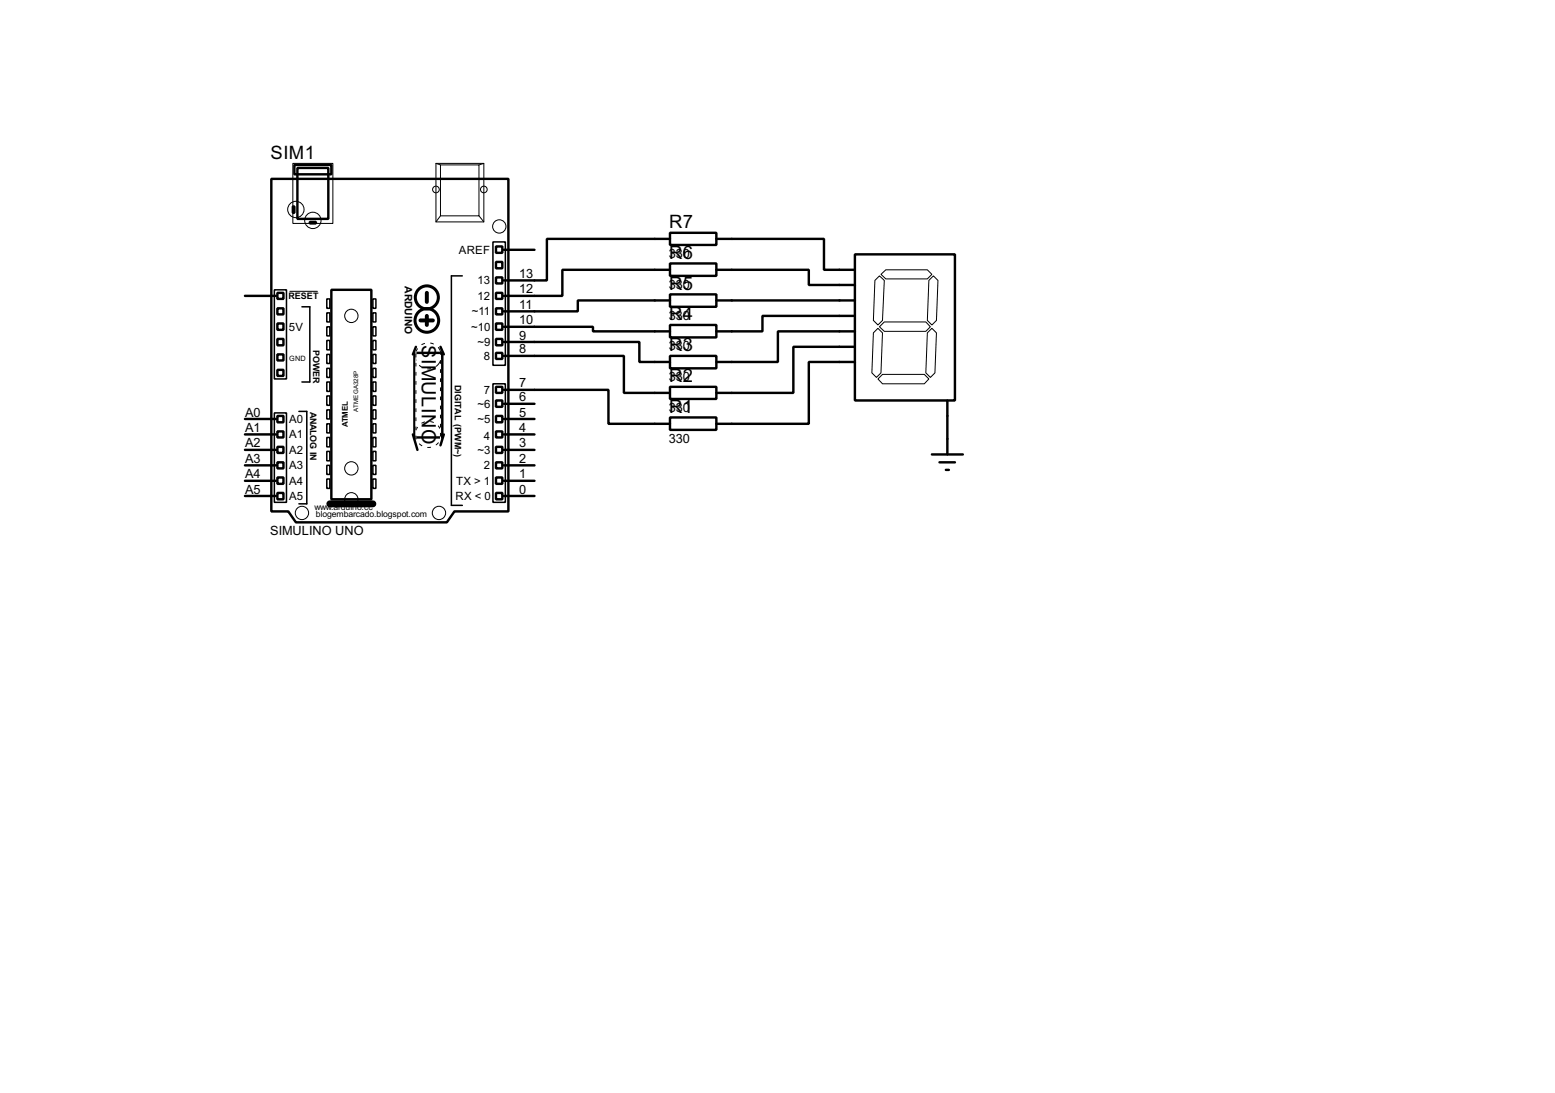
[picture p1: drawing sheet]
<svg xmlns="http://www.w3.org/2000/svg" width="256mm" height="180mm" viewBox="0 0 256 180" stroke-linecap="round" stroke-linejoin="round" font-family="sans-serif">
<g fill="none" stroke="#000" stroke-width=".4">
<path d="M44.8 29.5h39.1v54.9h-8.9l-1.3 1.8h-24.9l-1.2-1.8h-2.8zM48.3 34.1h.3v1h-.3zM48.6 27.2h6.1v1.6h-6.1zM49.1 27.7h5.1v8.4h-5.1zM51.1 36.6h1v.3h-1zM110.5 38.4h7.7v2h-7.7zM110.5 39.4h-20.3v6.9h-7.1M118.2 39.4h17.7v5.1h5.1M40.4 48.8h5.1M45.8 50.9h1v1h-1zM45.8 55.9h1v1.1h-1zM45.8 58.5h1v1h-1z"/>
<path d="M45.8 53.4h1v1h-1zM45.8 48.3h1v1h-1zM54.7 47.8h6.6v34.6h-6.6zM68.4 58.2h4.6v14h-4.6zM68.6 57.2l-.5 1.3M72.7 57.2l.5 1.3M81.8 40.7h1.1v1h-1.1zM81.8 45.8h1.1v1h-1.1zM81.8 48.3h1.1v1h-1.1zM81.8 50.9h1.1v1h-1.1zM81.8 53.4h1.1v1h-1.1zM81.8 55.9h1.1v1.1h-1.1z"/>
<path d="M81.8 43.2h1.1v1.1h-1.1zM81.8 58.2h1.1v1h-1.1zM83.1 58.7h19.8v6.1h7.6M83.1 56.4h22.4v3.3h5M83.1 53.9h14.7v.8h12.7M83.1 41.2h5.1M110.5 58.7h7.7v2.1h-7.7zM110.5 53.6h7.7v2.1h-7.7zM110.5 48.6h7.7v2h-7.7zM110.5 43.5h7.7v2h-7.7zM110.5 49.6h-15.2v1.8h-12.2M110.5 44.5h-17.7v4.3h-9.7"/>
<path d="M118.2 44.5h15.2v2.5h7.6M118.2 49.6h22.8M141 42h16.5v24.1h-16.5zM141 59.7h-7.6v10.2h-15.2M141 57.2h-10.1v7.6h-12.7M141 54.7h-12.7v5h-10.1M141 52.1h-15.2v2.6h-7.6M40.4 79.3h5.1M40.4 76.8h5.1M40.4 74.2h5.1M40.4 71.7h5.1M40.4 69.1h5.1"/>
<path d="M45.8 61h1v1h-1zM45.8 68.6h1v1.1h-1zM45.8 71.2h1v1h-1zM45.8 73.7h1v1h-1zM45.8 76.3h1v1h-1zM45.8 78.8h1v1h-1zM68.1 71.7l.8 2.5M73.2 71.7l-.5 1.8M81.8 63.8h1.1v1h-1.1zM81.8 66.1h1.1v1h-1.1zM81.8 68.6h1.1v1.1h-1.1zM81.8 71.2h1.1v1h-1.1z"/>
<path d="M81.8 73.7h1.1v1h-1.1zM81.8 76.3h1.1v1h-1.1zM81.8 78.8h1.1v1h-1.1zM83.1 64.3h17.3v5.6h10.1M83.1 79.3h5.1M83.1 76.8h5.1M83.1 74.2h5.1M83.1 71.7h5.1M83.1 69.1h5.1M83.1 66.6h5.1M110.5 68.9h7.7v2h-7.7zM110.5 63.8h7.7v2h-7.7z"/>
<path d="M153.7 75h5.1M155 76.3h2.5M156 77.5h.5M156.3 66.1v8.9M40.4 81.8h5.1M45.8 81.3h1v1.1h-1zM81.8 81.3h1.1v1.1h-1.1zM83.1 81.8h5.1"/>
</g>
<g fill="none" stroke="#000" stroke-width=".25">
<path d="M81.3 39.9h2.1v20.4h-2.1zM45.3 47.8h2v14.7h-2zM49.8 50.6h1.3v12.4h-1.3M53.9 49.3h.5v1.6h-.5zM53.9 51.6h.5v1.5h-.5zM53.9 53.9h.5v1.5h-.5zM53.9 56.2h.5v1.5h-.5zM53.9 58.5h.5v1.5h-.5zM61.5 49.3h.5v1.6h-.5zM61.5 51.6h.5v1.5h-.5zM61.5 53.9h.5v1.5h-.5zM61.5 56.2h.5v1.5h-.5z"/>
<path d="M61.5 58.5h.5v1.5h-.5zM76.3 45.5h-1.8v37.9h1.8M45.3 68.1h2v14.8h-2zM49.3 67.9h1.3v15.2h-1.3M53.9 60.8h.5v1.5h-.5zM53.9 63h.5v1.6h-.5zM53.9 65.3h.5v1.6h-.5zM53.9 67.6h.5v1.5h-.5zM53.9 69.9h.5v1.5h-.5zM53.9 72.2h.5v1.5h-.5zM53.9 74.5h.5v1.5h-.5zM53.9 76.8h.5v1.5h-.5z"/>
<path d="M53.9 79h.5v1.6h-.5zM61.5 60.8h.5v1.5h-.5zM61.5 63h.5v1.6h-.5zM61.5 65.3h.5v1.6h-.5zM61.5 67.6h.5v1.5h-.5zM61.5 69.9h.5v1.5h-.5zM61.5 72.2h.5v1.5h-.5zM61.5 74.5h.5v1.5h-.5zM61.5 76.8h.5v1.5h-.5zM61.5 79h.5v1.6h-.5zM81.3 63.3h2.1v19.6h-2.1z"/>
</g>
<g fill="none" stroke="#fff" stroke-width=".16">
<path d="M68.6 58v14.4M72.7 58v14.4"/>
<circle cx="70.6" cy="58.7" r="2.15"/>
<circle cx="70.6" cy="71.7" r="2.15"/>
</g>
<circle cx="70.6" cy="58.7" r="2.15" fill="none" stroke="#000" stroke-width=".16" stroke-dasharray="2 1 .5 1 .5 1"/>
<g fill="none" stroke="#000" stroke-width=".16" stroke-dasharray=".5 1">
<path d="M72.7 58v14.4M68.6 72.4v-14.4"/>
<circle cx="70.6" cy="71.7" r="2.15"/>
</g>
<g fill="none" stroke="#000" stroke-width=".5">
<circle cx="70.4" cy="52.9" r="1.95"/>
<circle cx="70.4" cy="49.1" r="1.9"/>
</g>
<path d="M69.4 52.9h2M70.4 48.3v1.5M70.4 52.1v1.5" fill="none" stroke="#000" stroke-width=".65"/>
<g fill="none" stroke="#000" stroke-width=".16">
<path d="M48.3 27h6.6v9.9h-6.6zM71.9 27h7.9v9.6h-7.9zM71.9 27l.8 .2M72.7 27.2h6.3v8.4h-6.3zM72.7 35.6l-.8 1M79 35.6l.8 1M79.8 27l-.8 .2M47.8 48.1h4.6M144.1 54.9l.7-.7 .8 .7-.3 6.6-.7 .8-.8-.8zM144.3 46.3l.8-.8 .8 .8-.3 6.6-.8 .7-.7-.7zM145.3 45.3l.8-.8h6.9l.7 .8-.7 .7h-6.9zM145.9 53.1h6.8l.8 .8-.8 .8h-6.8l-.8-.8z"/>
<path d="M153 54.9l.7-.7 .8 .7-.3 6.6-.7 .8-.8-.8zM153.2 46.3l.8-.8 .7 .8-.2 6.6-.8 .7-.7-.7zM144.8 62.5l.8-.7h6.9l.7 .7-.7 .8h-6.9z"/>
<circle cx="48.8" cy="34.6" r="1.35"/>
<circle cx="51.6" cy="36.4" r="1.35"/>
<circle cx="71.9" cy="31.3" r=".55"/>
<circle cx="79.8" cy="31.3" r=".55"/>
<circle cx="82.3" cy="37.4" r="1.1"/>
<circle cx="57.9" cy="52.1" r="1.1"/>
<circle cx="57.9" cy="77.3" r="1.1"/>
<circle cx="49.8" cy="84.6" r="1.1"/>
<circle cx="57.9" cy="82.4" r="1.1"/>
<circle cx="72.4" cy="84.6" r="1.1"/>
</g>
<path d="M54.4 83.1h7.1" fill="none" stroke="#000" stroke-width="1.2"/>
<g font-size="3.7">
<text x="69.6" y="56.9" transform="rotate(90 69.6 56.9)">S</text>
<text x="69.6" y="59.2" transform="rotate(90 69.6 59.2)">IMULINO</text>
</g>
<g font-size="3.4">
<text x="44.6" y="26.3">SIM1</text>
<text x="110.4" y="37.6">R7</text>
<text x="110.4" y="47.8">R5</text>
<text x="110.4" y="42.7">R6</text>
<text x="110.4" y="52.8">R4</text>
<text x="110.4" y="57.9">R3</text>
<text x="110.4" y="63">R2</text>
<text x="110.4" y="68.1">R1</text>
</g>
<g font-size="2.4">
<text x="85.7" y="45.9">13</text>
<text x="110.3" y="47.6">330</text>
<text x="110.3" y="42.5">330</text>
<text x="85.7" y="53.5">10</text>
<text x="85.7" y="51">11</text>
<text x="85.7" y="48.4">12</text>
<text x="110.3" y="52.7">330</text>
<text x="85.7" y="58.3">8</text>
<text x="85.7" y="56">9</text>
<text x="110.3" y="57.8">330</text>
<text x="85.7" y="63.9">7</text>
<text x="110.3" y="62.8">330</text>
<text x="40.4" y="71.3">A1</text>
<text x="40.4" y="68.7">A0</text>
<text x="85.7" y="71.3">4</text>
<text x="85.7" y="68.7">5</text>
<text x="85.7" y="66.2">6</text>
<text x="110.3" y="67.9">330</text>
<text x="40.4" y="76.4">A3</text>
<text x="40.4" y="73.8">A2</text>
<text x="85.7" y="76.4">2</text>
<text x="85.7" y="73.8">3</text>
<text x="110.3" y="73">330</text>
<text x="40.4" y="81.4">A5</text>
<text x="40.4" y="78.9">A4</text>
<text x="85.7" y="81.4">0</text>
<text x="85.7" y="78.9">1</text>
<text x="44.6" y="88.2">SIMULINO UNO</text>
</g>
<g font-size="2.1">
<text x="75.7" y="41.9">AREF</text>
<text x="78.8" y="46.9">13</text>
<text x="77.8" y="52">~11</text>
<text x="78.8" y="49.4">12</text>
<text x="47.7" y="54.6">5V</text>
<text x="77.7" y="54.6">~10</text>
<text x="78.8" y="57.1">~9</text>
<text x="79.8" y="59.3">8</text>
<text x="79.8" y="64.9">7</text>
<text x="47.7" y="69.8">A0</text>
<text x="78.8" y="67.3">~6</text>
<text x="78.8" y="69.8">~5</text>
<text x="47.7" y="72.3">A1</text>
<text x="47.7" y="74.8">A2</text>
<text x="47.7" y="77.4">A3</text>
<text x="78.8" y="74.8">~3</text>
<text x="79.8" y="72.6">4</text>
<text x="79.8" y="77.4">2</text>
<text x="47.7" y="80">A4</text>
<text x="47.7" y="82.5">A5</text>
<text x="75.1" y="82.5">RX &lt; 0</text>
<text x="75.2" y="80">TX &gt; 1</text>
</g>
<text font-size="1.9" x="66.8" y="47.2" transform="rotate(90 66.8 47.2)">ARDUINO</text>
<g font-size="1.7">
<text x="47.6" y="49.3">RESET</text>
<text x="51.7" y="57.8" transform="rotate(90 51.7 57.8)">POWER</text>
<text x="75" y="63.4" transform="rotate(90 75 63.4)">DIGITAL (PWM~)</text>
<text x="51.2" y="67.9" transform="rotate(90 51.2 67.9)">ANALOG IN</text>
</g>
<g font-size="1.6">
<text x="51.9" y="84.1">www.arduino.cc</text>
<text x="52.1" y="85.4">blogembarcado.blogspot.com</text>
</g>
<text font-size="1.5" x="57.4" y="70.5" transform="rotate(-90 57.4 70.5)">ATMEL</text>
<text font-size="1.4" x="47.7" y="59.6">GND</text>
<text font-size="1.2" x="59.1" y="67.9" transform="rotate(-90 59.1 67.9)">ATMEGA328P</text>
</svg>
